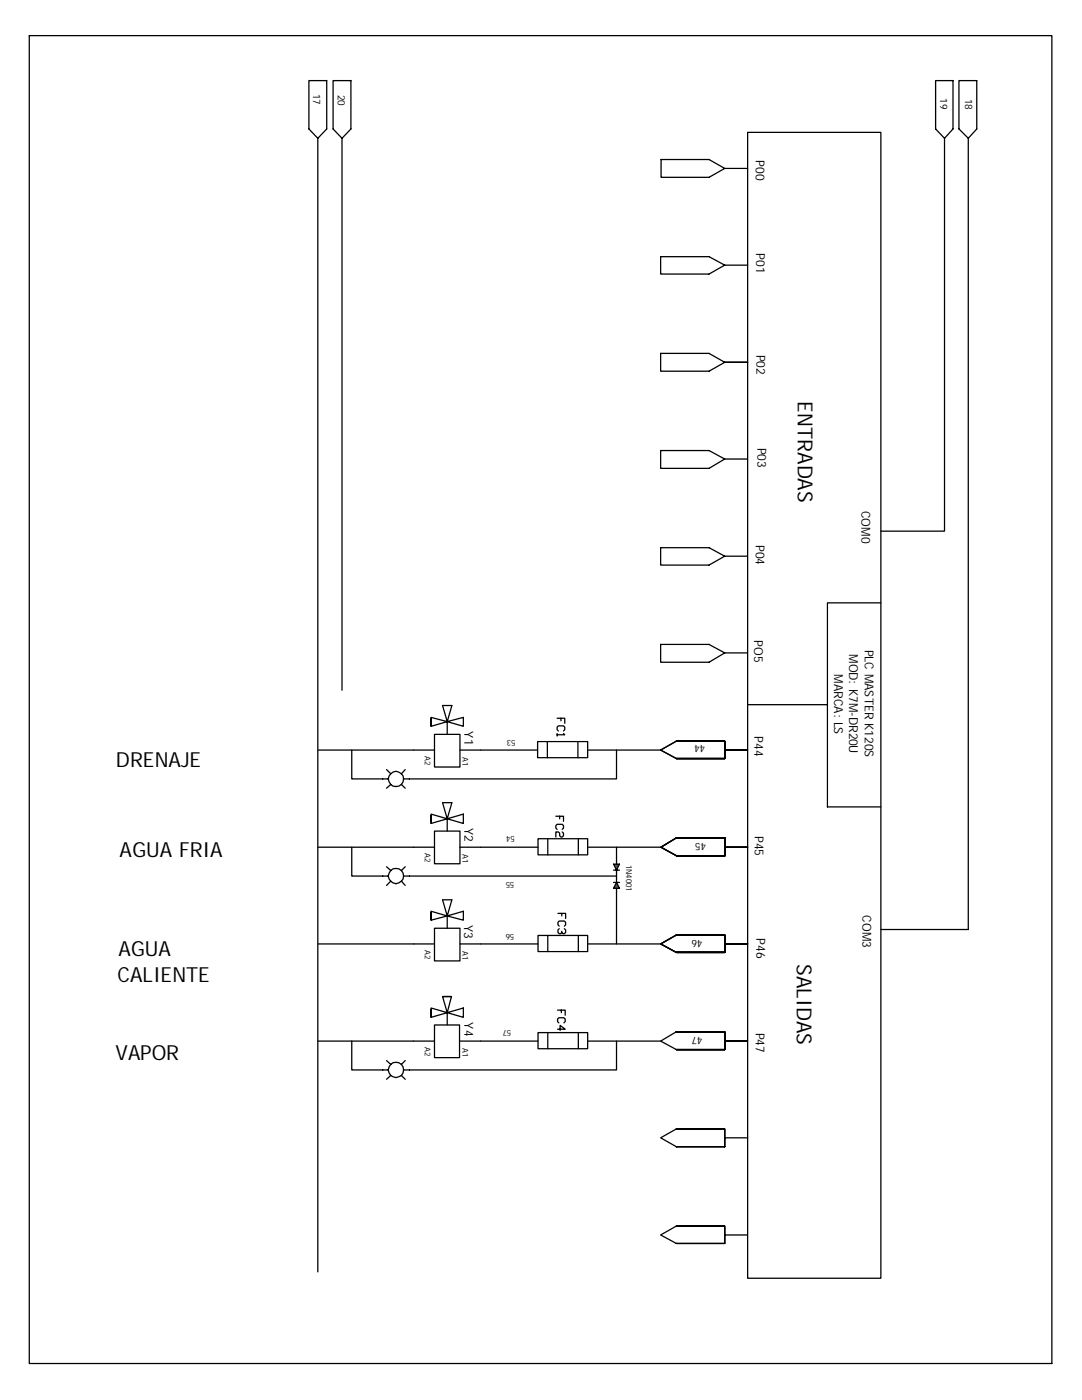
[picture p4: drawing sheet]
<svg xmlns="http://www.w3.org/2000/svg" width="216mm" height="279mm" viewBox="0 0 216 279" stroke-linecap="round" stroke-linejoin="round" font-family="sans-serif">
<g fill="none" stroke="#000" stroke-width=".25">
<path d="M5.8 7.1h204.1v265h-204.1zM61.6 16.1h3.6v9.6l-1.8 1.9-1.8-1.9zM66.5 16.1h3.5v9.6l-1.8 1.9-1.7-1.9zM186.7 16.1h3.5v9.6l-1.7 1.9-1.8-1.9zM191.3 16.1h3.6v9.6l-1.7 1.9-1.9-1.9zM63.4 27.6v226.2M68.2 27.6v110.2M131.9 31.8h9.6l3.1 1.8-3.1 1.8h-9.6zM144.6 33.6h4.6M149.2 26.4h26.6v228.7h-26.6zM188.5 27.6v78.4h-12.7M193.2 27.6v157.9h-17.4"/>
<path d="M131.8 51.2h9.7l3.1 1.7-3.1 1.8h-9.7zM144.6 52.9h4.6M131.8 70.5h9.7l3.1 1.8-3.1 1.8h-9.7zM144.6 72.3h4.6M131.8 89.9h9.7l3.1 1.7-3.1 1.9h-9.7zM144.6 91.6h4.6M131.8 109.3h9.7l3.1 1.7-3.1 1.8h-9.7zM144.6 111h4.5M131.8 128.6h9.7l3.1 1.7-3.1 1.9h-9.7zM144.6 130.3h4.5M175.8 120.3h-10.7v40.7h10.7M63.5 149.7h23.2"/>
<path d="M70.2 149.7v5.7h7.3M77.1 153.6l.9 .8M78 156.5l-.9 .8M80.1 156.5l.8 .8M80.9 153.6l-.8 .8M86 143.2l3.2 .8-3.2 .9zM86 143.3v1.5M86.7 146.6h5.1v6.5h-5.1zM88.3 140.8h1.9l-1 3.2zM89.2 144l3.3-.8v1.7zM89.2 144v2.6M91.8 149.7h15.5"/>
<path d="M117.3 149.7h14.5M123 149.7v5.7h-42.5M135 147.9h9.6v3.5h-9.6M135 147.9l-3.2 1.8 3.2 1.7M144.6 149.7h4.6M149.2 140.6h15.9M63.5 169.1h23.2M70.2 169.1v5.7h7.3M77.1 173l.9 .7M78 175.9l-.9 .8M80.1 175.9l.8 .8M80.5 174.8h42.5"/>
<path d="M80.9 173l-.8 .7M86 162.5l3.2 .9-3.2 .9zM86 162.7v1.4M86.7 165.9h5.1v6.5h-5.1zM88.3 160.2h1.9l-1 3.2zM88.3 179.6h1.9l-1 3.2zM89.2 163.4l3.3-.9v1.8zM89.2 163.4v2.5M91.8 169.1h15.6M117.3 169.1h14.6M135 167.2l-3.1 1.9 3.1 1.7M135 167.2h9.6v3.6"/>
<path d="M135 167.2l-3.2 1.9 3.2 1.7M135 167.2h9.6v3.6h-9.6M135 170.8h9.7v-3.6h-9.7h9.7v3.6h-9.7M149.2 169.1h-4.6M63.5 188.4h23.2M86 181.9l3.2 .9-3.2 .8zM86 182v1.5M86.7 185.3h5.1v6.5h-5.1zM88.3 198.9h1.8l-.9 3.2zM88.5 198.9h1.4M89.2 182.8l3.3-.9v1.7zM89.2 182.8v2.5"/>
<path d="M91.8 188.4h15.6M117.3 188.4h14.5M135 190.1h9.6M135 186.6h9.6v3.5h-9.6M135 186.6h9.6v3.5M135 186.6l-3.2 1.8 3.2 1.7M135 190.1h9.6v-3.5h-9.6h9.6v3.5M144.6 188.4h4.6M63.4 207.8h23.3M70.2 207.8v5.7h7.3M77.1 211.7l.9 .7M78 214.6l-.9 .8"/>
<path d="M80.1 214.6l.8 .8M80.9 211.7l-.8 .7M86 201.2l3.2 .9-3.2 .9zM86 201.4v1.5M86.7 204.6h5v6.5h-5zM89.2 202.1l3.3-.9v1.8zM89.2 202.1v2.5M91.7 207.8h15.7M117.3 207.8h14.5M123 207.8v5.7h-42.5M135 205.9h9.6v3.6h-9.6M135 205.9l-3.2 1.9 3.2 1.7"/>
<path d="M144.6 207.8h4.6M131.8 227.1l3.2-1.8h9.6v3.6h-9.6zM144.6 227.1h4.6M135 244.7h9.6v3.5h-9.6M135 244.7l-3.2 1.8 3.2 1.7M144.6 246.5h4.5"/>
<circle cx="79.1" cy="155.5" r="1.5"/>
<circle cx="79" cy="174.8" r="1.52"/>
<circle cx="79" cy="213.5" r="1.52"/>
</g>
<path d="M122.4 172.5h1.2l-.6 1.2z" fill="#545454"/>
<path d="M122.4 172.5h1.2l-.6 1.2zM122.4 173.7h1.2M123 171.9v.6M123 173.7v.5" fill="none" stroke="#000" stroke-width=".25"/>
<path d="M123 176.1l.6 1.2h-1.2z" fill="#545454"/>
<g fill="none" stroke="#000" stroke-width=".25">
<path d="M107.3 148h10v3.2h-10zM109.2 148v3.2M111.2 143.3h1.5v1.1M111.2 146.4v.5M111.4 145.9l-.2-.3v-.5l.2-.2h1l.3 .2v.5l-.3 .3M111.9 143.3v.5M112.4 146.4l.3 .2h-1.5M115.3 148v3.2M107.4 167.4h9.9v3.2h-9.9zM109.3 167.4v3.2M110.9 162.9h1.5v1M111.2 165.5l-.3-.2v-.5l.3-.3h1l.2 .3v.5l-.2 .2"/>
<path d="M111.7 162.9v.5M112.2 166l.2 .3v.5l-.2 .2h-.3l-.2-.2v-.5l-.3-.3h-.5v1M115.4 167.4v3.2M122.4 176.1h1.2M123 176.1l.6 1.2h-1.2zM123 174.2v1.9M123 169.1v2.8M123 177.3v11.1M107.4 186.7h9.9v3.2h-9.9zM109.3 186.7v3.2M111.3 182.3h1.6v1M111.6 184.8l-.3-.2v-.5l.3-.3h1l.3 .3v.5l-.3 .2"/>
<path d="M111.6 185.3l-.3 .3v.5l.3 .3h.2l.3-.3M112.1 182.3v.5M112.6 185.3l.3 .3v.5l-.3 .3h-.2l-.3-.3v-.3M115.4 186.7v3.2M107.4 206.1h9.9v3.2h-9.9zM109.3 206.1v3.2M111.3 201.6h1.5v1M111.3 205.4h1.5l-1-.8v1.1M111.5 204.1l-.2-.2v-.5l.2-.3h1l.3 .3v.5l-.3 .2M112 201.6v.5M115.4 206.1v3.2"/>
</g>
<g font-size="4.1">
<text x="159.2" y="80.1" transform="rotate(90 159.2 80.1)">ENTRADAS</text>
<text x="23.1" y="153.1">DRENAJE</text>
<text x="23.9" y="170.9">AGUA FRIA</text>
<text x="23.6" y="190.8">AGUA</text>
<text x="23.5" y="195.9">CALIENTE</text>
<text x="159" y="192.4" transform="rotate(90 159 192.4)">SALIDAS</text>
<text x="23" y="211.5">VAPOR</text>
</g>
<g font-size="2.5">
<text x="150.8" y="31.9" transform="rotate(90 150.8 31.9)">P00</text>
<text x="150.9" y="50.5" transform="rotate(90 150.9 50.5)">P01</text>
<text x="151" y="70.8" transform="rotate(90 151 70.8)">P02</text>
<text x="151.1" y="89.3" transform="rotate(90 151.1 89.3)">P03</text>
<text x="171.9" y="101.9" transform="rotate(90 171.9 101.9)">COM0</text>
<text x="150.8" y="108.7" transform="rotate(90 150.8 108.7)">P04</text>
<text x="150.5" y="127.8" transform="rotate(90 150.5 127.8)">PO5</text>
<text x="169.4" y="130.5" transform="rotate(90 169.4 130.5)">MOD: K7M-DR20U</text>
<text x="172.6" y="129.6" transform="rotate(90 172.6 129.6)">PLC MASTER K120S</text>
<text x="166.5" y="134.5" transform="rotate(90 166.5 134.5)">MARCA: LS</text>
<text x="92.7" y="146" transform="rotate(90 92.7 146)">Y1</text>
<text x="150.5" y="147" transform="rotate(90 150.5 147)">P44</text>
<text x="92.7" y="165.3" transform="rotate(90 92.7 165.3)">Y2</text>
<text x="150.6" y="166.8" transform="rotate(90 150.6 166.8)">P45</text>
<text x="92.6" y="184.7" transform="rotate(90 92.6 184.7)">Y3</text>
<text x="172.1" y="182.6" transform="rotate(90 172.1 182.6)">COM3</text>
<text x="151" y="187.3" transform="rotate(90 151 187.3)">P46</text>
<text x="92.7" y="204" transform="rotate(90 92.7 204)">Y4</text>
<text x="150.8" y="206.1" transform="rotate(90 150.8 206.1)">P47</text>
</g>
<g font-size="2">
<text x="62.5" y="18.7" transform="rotate(90 62.5 18.7)">17</text>
<text x="67.4" y="18.9" transform="rotate(90 67.4 18.9)">20</text>
<text x="187.6" y="19.6" transform="rotate(90 187.6 19.6)">19</text>
<text x="192.6" y="19.7" transform="rotate(90 192.6 19.7)">18</text>
<text x="140.7" y="148.8" transform="rotate(-180 140.7 148.8)">44</text>
<text x="140.9" y="168.2" transform="rotate(-180 140.9 168.2)">45</text>
<text x="140.2" y="187.5" transform="rotate(-180 140.2 187.5)">46</text>
<text x="140.2" y="206.9" transform="rotate(-180 140.2 206.9)">47</text>
</g>
<g font-size="1.6">
<text x="102.9" y="147.7" transform="rotate(-180 102.9 147.7)">53</text>
<text x="84.8" y="150.9" transform="rotate(90 84.8 150.9)">A2</text>
<text x="92.3" y="151" transform="rotate(90 92.3 151)">A1</text>
<text x="102.7" y="166.9" transform="rotate(-180 102.7 166.9)">54</text>
<text x="84.8" y="170.3" transform="rotate(90 84.8 170.3)">A2</text>
<text x="92.3" y="170.4" transform="rotate(90 92.3 170.4)">A1</text>
<text x="125" y="172.6" transform="rotate(90 125 172.6)">1N4001</text>
<text x="102.6" y="175.9" transform="rotate(-180 102.6 175.9)">55</text>
<text x="84.8" y="189.6" transform="rotate(90 84.8 189.6)">A2</text>
<text x="92.3" y="189.8" transform="rotate(90 92.3 189.8)">A1</text>
<text x="102.6" y="186.4" transform="rotate(-180 102.6 186.4)">56</text>
<text x="84.8" y="209" transform="rotate(90 84.8 209)">A2</text>
<text x="92.3" y="209.1" transform="rotate(90 92.3 209.1)">A1</text>
<text x="102" y="205.5" transform="rotate(-180 102 205.5)">57</text>
</g>
</svg>
